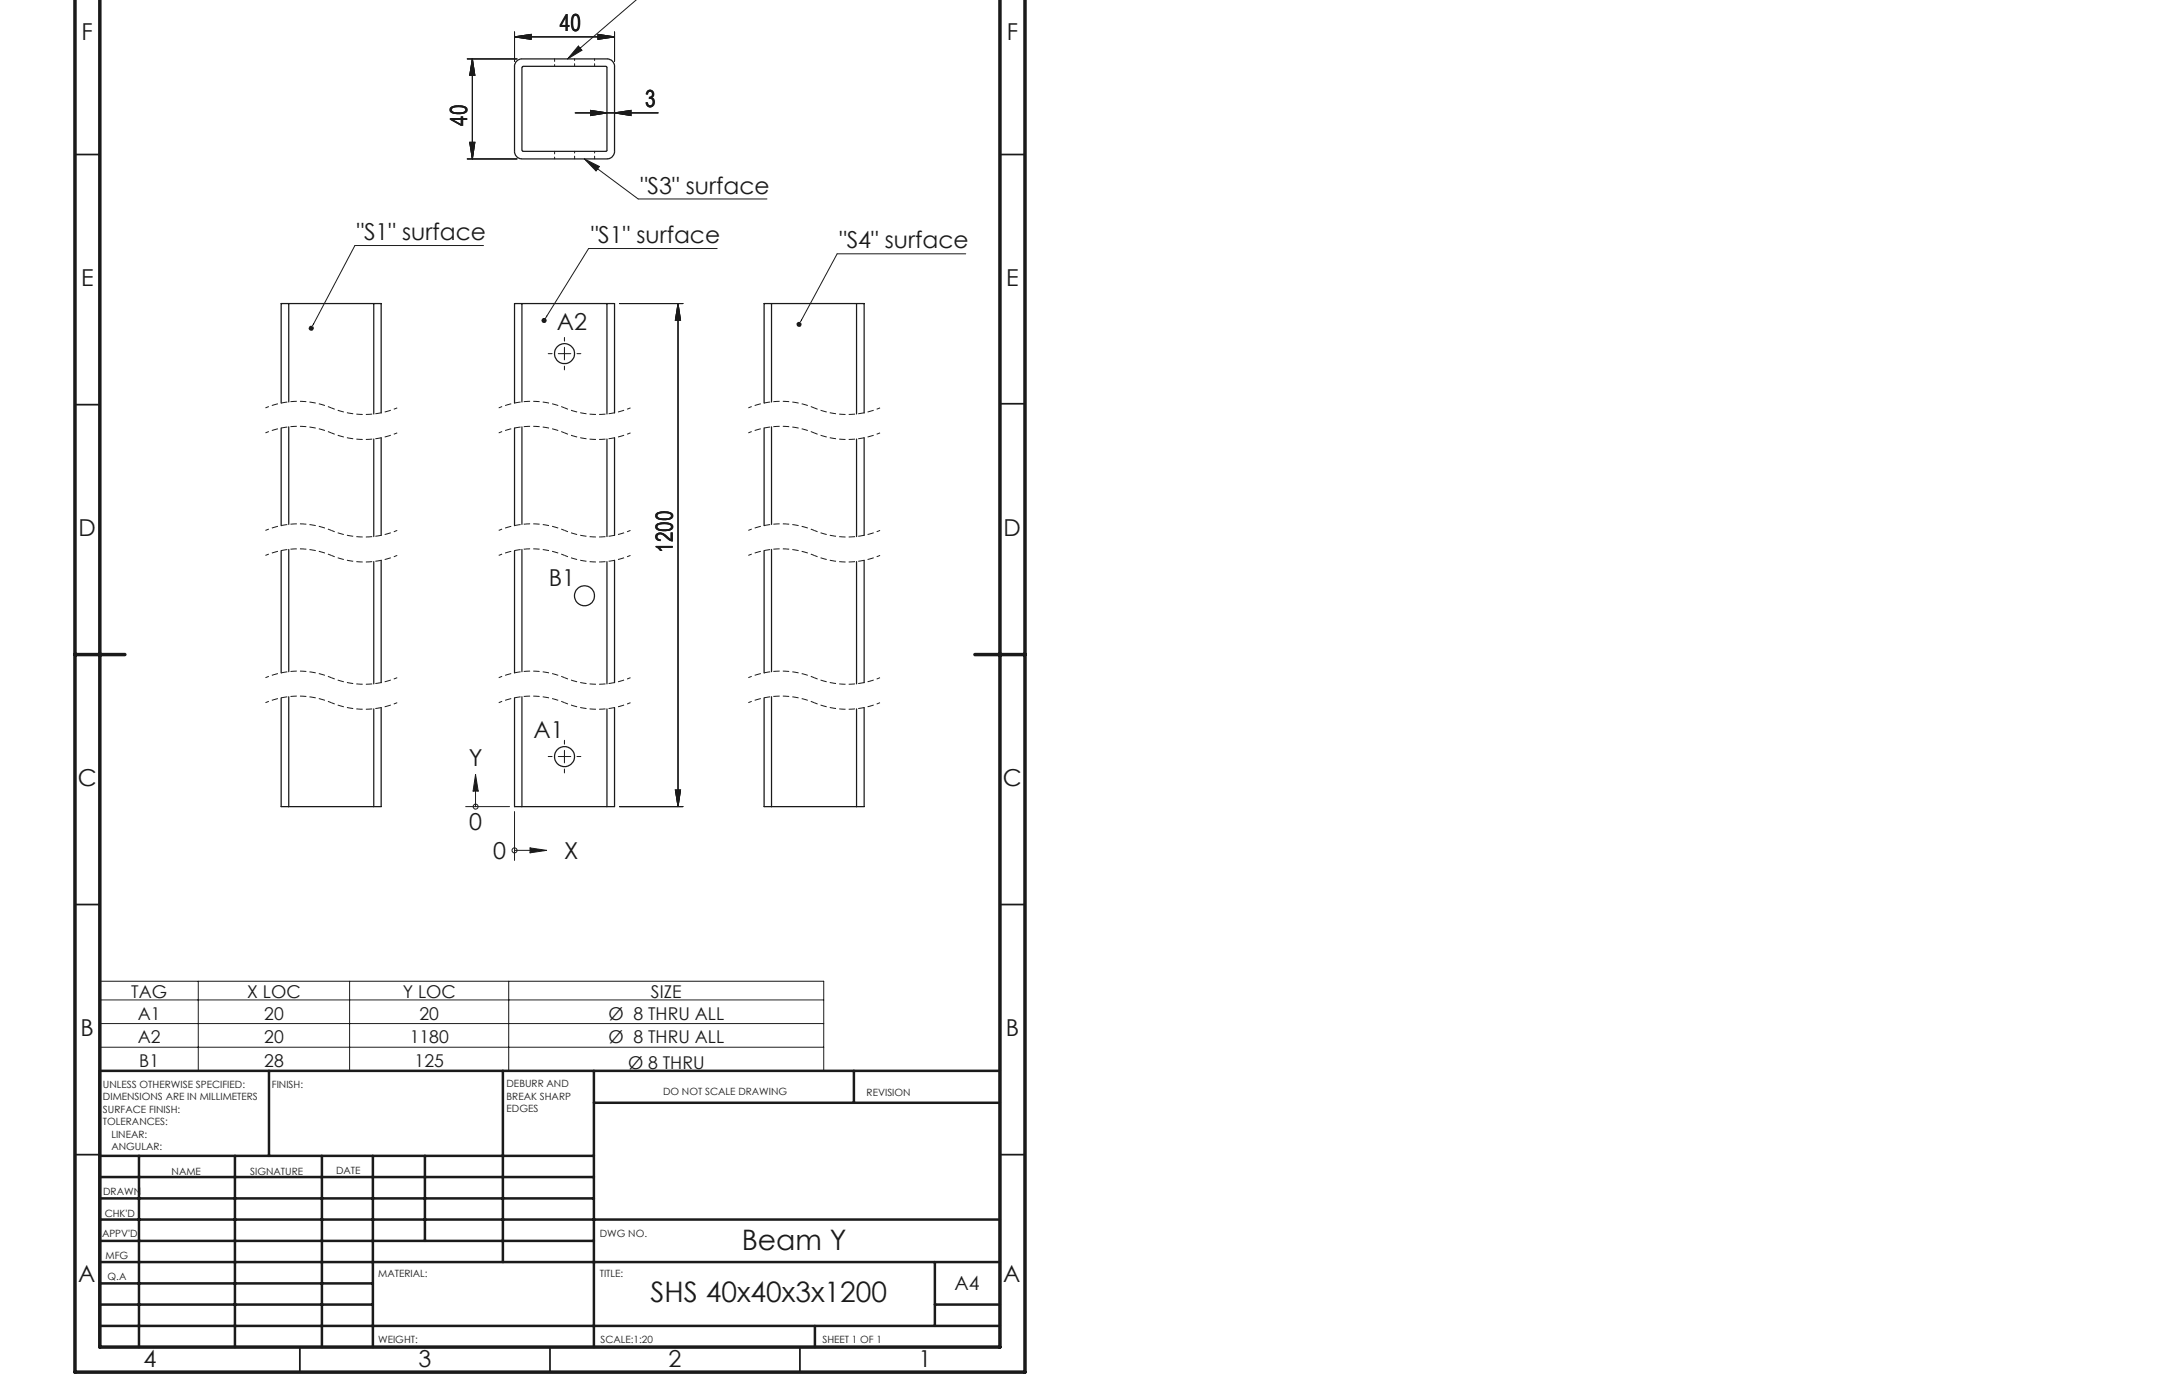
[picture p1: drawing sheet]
<svg xmlns="http://www.w3.org/2000/svg" width="432mm" height="279mm" viewBox="0 0 432 279" stroke-linecap="round" stroke-linejoin="round" font-family="sans-serif">
<g fill="none" stroke="#191924" stroke-width=".2">
<path d="M93.5 11.8h9.9M94.5 11.8l.5 3.3h-1.1zM94.5 11.8v20M102.9 7.4l3.3-.5v1zM102.9 6.4v5.9M102.9 7.4h20M119.6 6.9l3.3 .5-3.3 .5zM122.9 6.4v5.9M93.5 31.8h9.9M93.9 28.5h1.1l-.5 3.3zM115 22.6h16.6M118.1 22.1l3.3 .5-3.3 .5z"/>
<path d="M122.9 22.6l3.3-.5v1zM123.9 60.7h12.7M135.6 60.7l.5 3.3h-1zM135.6 60.7v100.6M135.1 158h1l-.5 3.3zM123.9 161.3h12.7"/>
</g>
<g fill="#191924">
<path d="M135.6 60.7l-.5 3.3h1zM135.1 158l.5 3.3 .5-3.3z"/>
<path d="M102.9 7.4l3.3 .5v-1zM119.6 6.9v1l3.3-.5z"/>
<path d="M94.5 11.8l-.6 3.3h1.1zM93.9 28.5l.6 3.3 .5-3.3zM118.1 22.1v1l3.3-.5zM122.9 22.6l3.3 .5v-1z"/>
</g>
<g fill="none" stroke="#191924" stroke-width=".2" stroke-dasharray="1.3 .6" stroke-dashoffset=".5" stroke-linecap="butt">
<path d="M66.3 86.6a17.1 17.1 0 0 0 13.1 0M66.3 86.6a17.1 17.1 0 0 0-13.2 0M66.3 81.6a17.1 17.1 0 0 0 13.1 0M66.3 81.6a17.1 17.1 0 0 0-13.2 0M112.9 86.6a17.1 17.1 0 0 0 13.2 0M112.9 86.6a17.1 17.1 0 0 0-13.2 0M112.9 81.6a17.1 17.1 0 0 0 13.2 0M112.9 81.6a17.1 17.1 0 0 0-13.2 0M162.8 86.6a17.1 17.1 0 0 0 13.2 0M162.8 86.6a17.1 17.1 0 0 0-13.1 0M162.8 81.6a17.1 17.1 0 0 0 13.2 0M162.8 81.6a17.1 17.1 0 0 0-13.1 0"/>
<path d="M66.3 111.1a17.1 17.1 0 0 0 13.1 0M66.3 111.1a17.1 17.1 0 0 0-13.2 0M66.3 106.1a17.1 17.1 0 0 0 13.1 0M66.3 106.1a17.1 17.1 0 0 0-13.2 0M112.9 111.1a17.1 17.1 0 0 0 13.2 0M112.9 111.1a17.1 17.1 0 0 0-13.2 0M112.9 106.1a17.1 17.1 0 0 0 13.2 0M112.9 106.1a17.1 17.1 0 0 0-13.2 0M162.8 111.1a17.1 17.1 0 0 0 13.2 0M162.8 111.1a17.1 17.1 0 0 0-13.1 0M162.8 106.1a17.1 17.1 0 0 0 13.2 0M162.8 106.1a17.1 17.1 0 0 0-13.1 0"/>
<path d="M66.3 135.5a17.1 17.1 0 0 0 13.1 0M66.3 135.5a17.1 17.1 0 0 0-13.2 0M112.9 135.5a17.1 17.1 0 0 0 13.2 0M112.9 135.5a17.1 17.1 0 0 0-13.2 0M162.8 135.5a17.1 17.1 0 0 0 13.2 0M162.8 135.5a17.1 17.1 0 0 0-13.1 0M66.3 140.5a17.1 17.1 0 0 0 13.1 0M66.3 140.5a17.1 17.1 0 0 0-13.2 0M112.9 140.5a17.1 17.1 0 0 0 13.2 0M112.9 140.5a17.1 17.1 0 0 0-13.2 0M162.8 140.5a17.1 17.1 0 0 0 13.2 0M162.8 140.5a17.1 17.1 0 0 0-13.1 0"/>
</g>
<g fill="none" stroke="#191924" stroke-width=".25">
<path d="M103.2 12.4l.3-.4 .7-.2h17.2a1.5 1.5 0 0 1 1.5 1.5v17a1.56 1.56 0 0 1-1.5 1.5h-17a1.5 1.5 0 0 1-1.5-1.5v-17.2zM104.5 13.3h16.8l.1 16.8-.2 .2h-16.6l-.2-.2v-16.6zM57.7 60.7v19.7M74.8 60.7v22.1M104.4 60.7v19.7M121.4 60.7v22.1M154.3 60.7v19.7M171.3 60.7v22.1M56.2 80.6v-19.9h20v21.9M56.2 85.6v19.5M57.7 85.4v19.5M74.8 87.8v19.5"/>
<path d="M76.2 87.6v19.5M102.9 80.6v-19.9h20v21.9M102.9 85.6v19.5M104.4 85.4v19.5M121.4 87.8v19.5M122.9 87.6v19.5M152.8 80.6v-19.9h20v21.9M152.8 85.6v19.5M154.3 85.4v19.5M171.3 87.8v19.5M172.8 87.6v19.5M56.2 110.1v24.5"/>
<path d="M57.7 109.9v24.4M74.8 112.3v24.5M76.2 112.1v24.4M102.9 110.1v24.5M104.4 109.9v24.4M121.4 112.3v24.5M122.9 112.1v24.4M152.8 110.1v24.5M154.3 109.9v24.4M171.3 112.3v24.5M172.8 112.1v24.4M56.2 139.6v21.7h20v-19.8"/>
<path d="M57.7 139.3v22M102.9 139.6v21.7h20v-19.8M104.4 139.3v22M152.8 139.6v21.7h20v-19.8M154.3 139.3v22M74.8 141.8v19.5M121.4 141.8v19.5M171.3 141.8v19.5"/>
<circle cx="112.9" cy="70.7" r="2"/>
<circle cx="116.9" cy="119.2" r="1.99"/>
<circle cx="112.9" cy="151.3" r="2"/>
</g>
<g fill="none" stroke="#191924" stroke-width=".5">
<path d="M53.8 214.2v17M100.6 214.2v38.2M118.8 214.2v55.2M170.8 214.2v6.4M200 214.2h-180v55.2M20 231.2h98.8M20 239.7h98.8M20 235.4h98.8M27.8 231.2v38.2M47 231.2v38.2M64.4 231.2v38.2M74.6 231.2v38.2"/>
<path d="M85 231.2v17M118.8 220.6h81.2M20 248.2h98.8M20 243.9h180M20 256.7h54.6M20 252.4h180M187 252.4v12.8M20 265.2h180M20 260.9h54.6M163 265.2v4.2M187 260.9h13"/>
<circle cx="62.2" cy="65.7" r=".26"/>
<circle cx="108.8" cy="64.1" r=".26"/>
<circle cx="159.8" cy="64.9" r=".26"/>
</g>
<path d="M127.3 -.1l-11.3 9.7M115.7 9.2l.7 .9-2.9 1.7zM116.9 31.8l3 1.5-.7 .9zM119.5 33.8l8.1 6M71 49.1l-8.5 16.1M117.7 49.7l-8.6 14M167.4 50.8l-7.3 13.6M95.1 154.9l.5 3.3h-1zM106 169.6l3.3 .5-3.3 .5z" fill="none" stroke="#191924" stroke-width=".2"/>
<path d="M110.9 11.8v1.5M114.9 13.3v-1.5M118.9 13.3v-1.5M110.9 30.3v1.5M114.9 31.8v-1.5M118.9 31.8v-1.5" fill="none" stroke="#191924" stroke-width=".2" stroke-dasharray="1.3 .6" stroke-dashoffset=".8"/>
<path d="M15 30.9h5M200 30.9h5M15 80.9h5M200 80.8h5M15 180.9h5M200 180.9h5M15 230.9h5M200 230.9h5M60 269.4v5M110 269.4v5M160 269.4v5" fill="none" stroke="#191924" stroke-width=".35"/>
<path d="M20 -.1v269.5h180v-269.4M205 -.1v274.5h-190v-274.5M15 130.9h10M195 130.9h10" fill="none" stroke="#191924" stroke-width=".7"/>
<path d="M106 169.6v1l3.3-.5zM95.1 154.9l-.5 3.3h1zM116.9 31.8l3 1.5-.7 .9zM115.7 9.2l.7 .9-2.9 1.7z" fill-rule="evenodd" fill="#191924"/>
<g fill="none" stroke="#191924" stroke-width=".2">
<path d="M93.5 11.8h9.9M94.5 11.8l.5 3.3h-1.1zM94.5 11.8v20M102.9 7.4l3.3-.5v1zM102.9 6.4v5.9M102.9 7.4h20M119.6 6.9l3.3 .5-3.3 .5zM122.9 6.4v5.9M93.5 31.8h9.9M93.9 28.5h1.1l-.5 3.3zM115 22.6h16.6M118.1 22.1l3.3 .5-3.3 .5z"/>
<path d="M122.9 22.6l3.3-.5v1zM127.6 39.8h25.8M71 49.1h25.7M117.7 49.7h25.7M167.4 50.8h25.7M109.6 70.7h.8M111.7 70.7h2.5M112.9 67.5v.7M112.9 69.5v2.5M112.9 73.2v.8M115.4 70.7h.8M123.9 60.7h12.7"/>
<path d="M135.6 60.7l.5 3.3h-1zM135.6 60.7v100.6M95.1 158.2v3.1M109.6 151.3h.8M111.7 151.3h2.5M112.9 148.1v.7M112.9 150.1v2.5M112.9 153.8v.8M115.4 151.3h.8M135.1 158h1l-.5 3.3zM93.1 161.3h8.8M102.9 162.3v9.8"/>
<path d="M102.9 170.1h3.1M123.9 161.3h12.7M20 196.3h144.7v17.9h-144.7zM20 200h144.7M39.7 196.3v17.9M69.9 196.3v17.9M101.7 196.3v17.9M20 204.7h144.7M20 209.4h144.7"/>
<circle cx="95.1" cy="161.3" r=".5"/>
<circle cx="102.9" cy="170.1" r=".5"/>
</g>
<g fill="#191924">
<path d="M135.6 60.7l-.5 3.3h1zM135.1 158l.5 3.3 .5-3.3z"/>
<path d="M102.9 7.4l3.3 .5v-1zM119.6 6.9v1l3.3-.5z"/>
<path d="M94.5 11.8l-.6 3.3h1.1zM93.9 28.5l.6 3.3 .5-3.3zM118.1 22.1v1l3.3-.5zM122.9 22.6l3.3 .5v-1z"/>
</g>
<g fill="none" stroke="#191924" stroke-width=".2">
<path d="M93.5 11.8h9.9M94.5 11.8l.5 3.3h-1.1zM94.5 11.8v20M102.9 7.4l3.3-.5v1zM102.9 6.4v5.9M102.9 7.4h20M119.6 6.9l3.3 .5-3.3 .5zM122.9 6.4v5.9M93.5 31.8h9.9M93.9 28.5h1.1l-.5 3.3zM115 22.6h16.6M118.1 22.1l3.3 .5-3.3 .5z"/>
<path d="M122.9 22.6l3.3-.5v1zM123.9 60.7h12.7M135.6 60.7l.5 3.3h-1zM135.6 60.7v100.6M135.1 158h1l-.5 3.3zM123.9 161.3h12.7"/>
</g>
<g fill="#191924">
<path d="M135.6 60.7l-.5 3.3h1zM135.1 158l.5 3.3 .5-3.3z"/>
<path d="M102.9 7.4l3.3 .5v-1zM119.6 6.9v1l3.3-.5z"/>
<path d="M94.5 11.8l-.6 3.3h1.1zM93.9 28.5l.6 3.3 .5-3.3zM118.1 22.1v1l3.3-.5zM122.9 22.6l3.3 .5v-1z"/>
</g>
<g font-size="5.6" fill="#191924">
<text x="148.3" y="250">Beam Y</text>
<text x="130.1" y="260.3">SHS 40x40x3x1200</text>
</g>
<g font-size="4.8" fill="#191924">
<text x="112" y="6.3">40</text>
<text x="129.1" y="21.5">3</text>
<text x="93.4" y="25.2" transform="rotate(-90 93.4 25.2)">40</text>
<text x="134.5" y="110.5" transform="rotate(-90 134.5 110.5)">1200</text>
</g>
<g font-size="4.7" fill="#191924">
<text x="16.3" y="7.9">F</text>
<text x="201.3" y="7.9">F</text>
<text x="128.1" y="38.7">&quot;S3&quot; surface</text>
<text x="71.4" y="48.1">&quot;S1&quot; surface</text>
<text x="118.2" y="48.6">&quot;S1&quot; surface</text>
<text x="167.9" y="49.7">&quot;S4&quot; surface</text>
<text x="16.3" y="57.1">E</text>
<text x="201.3" y="57.1">E</text>
<text x="111.4" y="65.9">A2</text>
<text x="15.7" y="107.2">D</text>
<text x="200.7" y="107.2">D</text>
<text x="109.7" y="117.3">B1</text>
<text x="106.7" y="147.6">A1</text>
<text x="93.8" y="153.2">Y</text>
<text x="15.6" y="157.1">C</text>
<text x="200.6" y="157.1">C</text>
<text x="93.8" y="166.1">0</text>
<text x="98.6" y="171.8">0</text>
<text x="112.8" y="171.8">X</text>
<text x="16.1" y="207.2">B</text>
<text x="201.1" y="207.2">B</text>
<text x="15.6" y="256.4">A</text>
<text x="200.6" y="256.4">A</text>
<text x="28.7" y="273.4">4</text>
<text x="83.7" y="273.4">3</text>
<text x="133.7" y="273.4">2</text>
<text x="183.7" y="273.4">1</text>
</g>
<text font-size="3.9" fill="#191924" x="190.9" y="258.1">A4</text>
<g font-size="3.5" fill="#191924">
<text x="26.2" y="199.7">TAG</text>
<text x="27.6" y="203.9">A1</text>
<text x="49.5" y="199.7">X LOC</text>
<text x="52.9" y="203.9">20</text>
<text x="80.5" y="199.7">Y LOC</text>
<text x="83.9" y="203.9">20</text>
<text x="121.7" y="203.9">Ø 8 THRU ALL</text>
<text x="130.2" y="199.7">SIZE</text>
<text x="27.6" y="208.7">A2</text>
<text x="52.9" y="208.7">20</text>
<text x="81.9" y="208.7">1180</text>
<text x="121.7" y="208.7">Ø 8 THRU ALL</text>
<text x="27.9" y="213.4">B1</text>
<text x="52.9" y="213.4">28</text>
<text x="82.9" y="213.4">125</text>
<text x="125.6" y="213.8">Ø 8 THRU</text>
</g>
<g font-size="2" fill="#191924">
<text x="20.6" y="217.5">UNLESS OTHERWISE SPECIFIED:</text>
<text x="20.6" y="220">DIMENSIONS ARE IN MILLIMETERS</text>
<text x="54.4" y="217.5">FINISH:</text>
<text x="101.3" y="217.5">DEBURR AND</text>
<text x="101.3" y="220">BREAK SHARP</text>
<text x="132.6" y="218.9">DO NOT SCALE DRAWING</text>
<text x="173.3" y="219.1">REVISION</text>
<text x="20.6" y="222.5">SURFACE FINISH:</text>
<text x="20.6" y="225">TOLERANCES:</text>
<text x="22.3" y="227.5">LINEAR:</text>
<text x="101.3" y="222.5">EDGES</text>
<text x="22.3" y="230">ANGULAR:</text>
<text x="20.6" y="239.1">DRAWN</text>
<text x="34.3" y="235">NAME</text>
<text x="50" y="234.9">SIGNATURE</text>
<text x="67.2" y="234.9">DATE</text>
<text x="20.9" y="243.3">CHK'D</text>
<text x="20.4" y="247.4">APPV'D</text>
<text x="21.1" y="251.7">MFG</text>
<text x="120" y="247.4">DWG NO.</text>
<text x="21.5" y="256">Q.A</text>
<text x="75.6" y="255.5">MATERIAL:</text>
<text x="120" y="255.5">TITLE:</text>
<text x="75.6" y="268.5">WEIGHT:</text>
<text x="120.1" y="268.6">SCALE:1:20</text>
<text x="164.5" y="268.6">SHEET 1 OF 1</text>
</g>
</svg>
